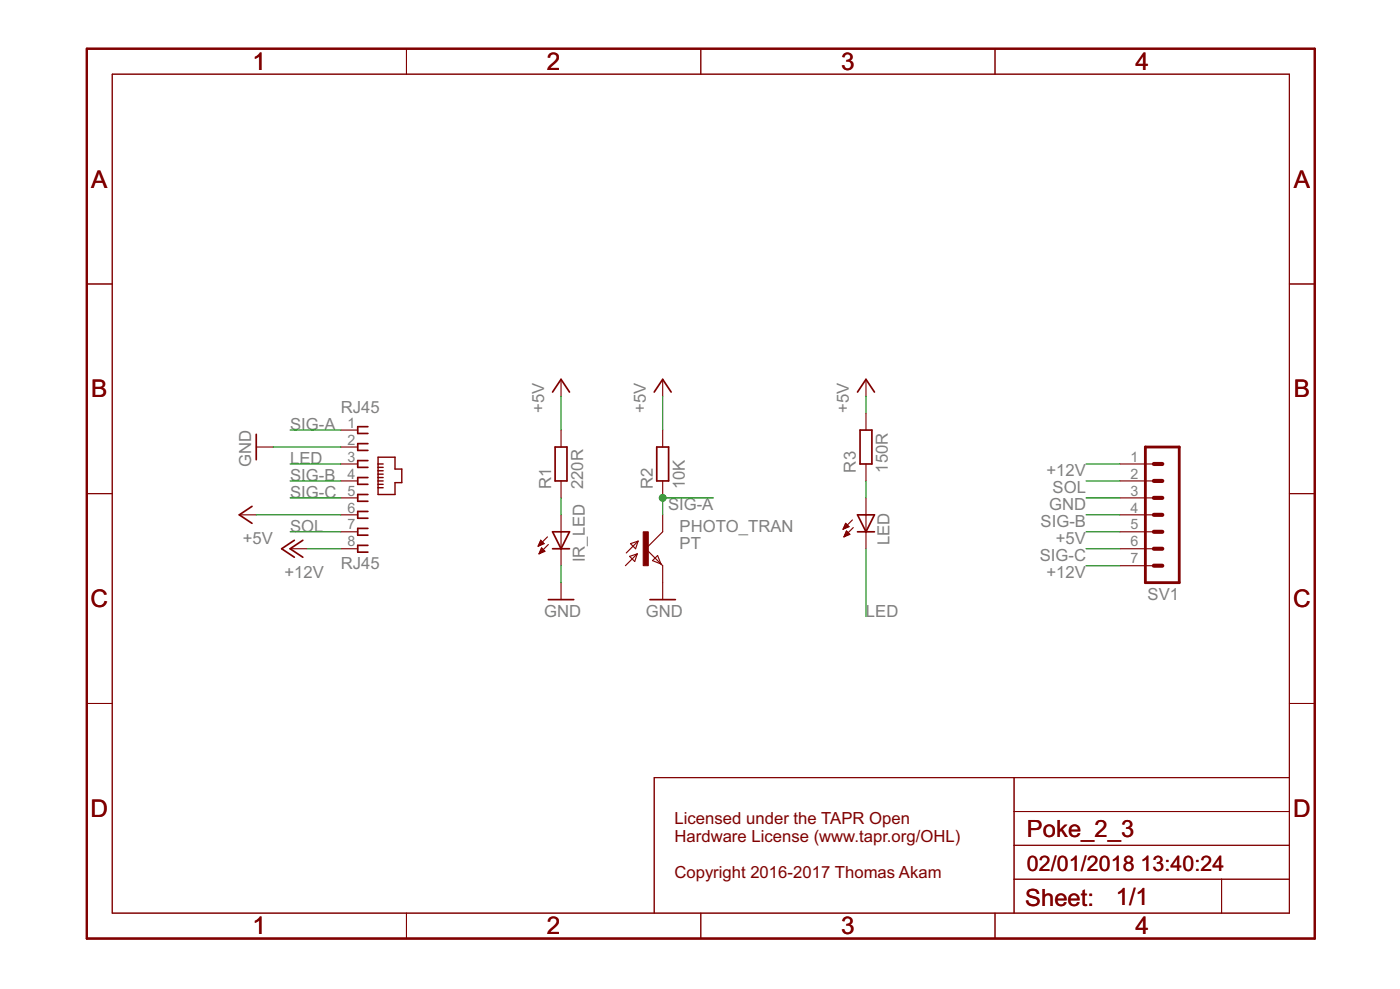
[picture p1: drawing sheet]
<svg xmlns="http://www.w3.org/2000/svg" width="210mm" height="148mm" viewBox="0 0 210 148" stroke-linecap="round" stroke-linejoin="round" font-family="sans-serif">
<g fill="none" stroke="#800000" stroke-width=".25">
<path d="M82.8 58.7l1.3-1.9 1.3 1.9M98.1 58.7l1.3-1.9 1.2 1.9M128.6 58.7l1.2-1.9 1.3 1.9M37.8 75.9l-1.9 1.2 1.9 1.3M38.4 65.1v3.8M55.2 63.9h-1.6v1h1.6M55.2 66.5h-1.6v1h1.6M55.2 69h-1.6v1h1.6M55.2 71.5h-1.6v1.1h1.6M55.2 74.1h-1.6v1h1.6M55.2 76.6h-1.6v1h1.6M55.2 79.2h-1.6v1h1.6"/>
<path d="M82.8 79.7h2.6l-1.3 2.5zM83.2 67h1.8v5.1h-1.8zM98.5 67h1.7v5.1h-1.7zM128.6 77.1h2.5l-1.3 2.6zM128.6 79.7h2.5M128.9 64.4h1.8v5.1h-1.8zM44.1 80.9l-1.9 1.3 1.9 1.3M45.4 80.9l-1.9 1.3 1.9 1.3M55.2 81.7h-1.6v1h1.6M82.2 89.8h3.8M82.8 82.2h2.6M97.5 89.8h3.8"/>
</g>
<g fill="none" stroke="#800000" stroke-width=".17">
<path d="M84.1 56.8v2.6M99.4 56.8v2.6M129.8 56.8v2.6M35.9 77.1h2.5M38.4 67h2.6M51.1 64.4h2.5M51.1 67h2.5M51.1 69.5h2.5M51.1 72.1h2.5M51.1 74.6h2.5M51.1 77.1h2.5M51.1 79.7h2.5"/>
<path d="M84.1 64.4v2.6M84.1 72.1v2.5M84.1 77.1v7.7M99.4 64.4v2.6M99.4 72.1v2.5M99.4 77.1v2.6l-2.6 2.5 2.6 2.6v5M126.4 79.3h.1M126.5 79.1h.3M126.5 79h.5M126.6 78.9h.7M126.6 78.8h.5M126.7 78.7h.3"/>
<path d="M126.7 78.5h.2M126.7 80h.6M126.8 78.4h.1M126.8 79.9h.4M126.8 78.4l-.4 .9M126.8 78.4l.5 .5M126.8 79.7h.3M126.9 79.6h.1M126.9 79.5l.5 .6-.9 .3zM127.3 78.9l-.9 .4M127.8 77.9l-1.4 1.4M127.9 79l-1.4 1.4"/>
<path d="M129.8 61.9v2.5M129.8 69.5v2.6M129.8 74.6v7.6M167.9 69.5h5.1M167.9 72.1h5.1M167.9 74.6h5.1M167.9 77.1h5.1M167.9 79.7h5.1M43.5 82.2h2.5M51.1 82.2h2.5M80.7 81.8h.1M80.8 81.7h.3"/>
<path d="M80.8 81.6h.5M80.9 81.4h.7M80.9 82.9h.1M80.9 81.3h.5M80.9 82.8h.4M81 81.2h.3M81 82.6h.6M81 82.5h.6M81 81.1h.2M81.1 80.9l-.4 .9M81.1 80.9l.5 .5-.9 .4M81.1 80.9h.1"/>
<path d="M81.1 82.4h.4M81.1 82.3h.3M81.2 82.1h.1M81.2 82.1l.5 .5-.9 .4zM82.1 80.4l-1.4 1.4M82.2 81.6l-1.4 1.4M84.1 87.3v2.5M94.4 83.4l1.1-.4-.3 1.1zM94.5 81.4l1.2-.3-.4 1.1zM95.5 83l-1.7 1.8M95.7 81.1l-1.8 1.7M98.6 83.2l.5 1.3-1.3-.5z"/>
<path d="M126.6 80.3h.1M126.6 80.2h.4M126.7 80.1h.6M167.9 82.2h5.1M167.9 84.8h5.1"/>
</g>
<path d="M56.7 68.5h2.5v1.8h1v2h-1v1.8h-2.5zM56.7 69.5h.7M56.7 70h.7M56.7 70.5h.7M56.7 71h.7M56.7 71.5h.7M56.7 72.1h.7M56.7 72.6h.7M56.7 73.1h.7" fill="none" stroke="#800000" stroke-width=".21"/>
<path d="M96.4 79.7h.8v5.1h-.8z" fill="#800000" stroke="#800000" stroke-width=".15"/>
<path d="M171.7 67h5.1v20.3h-5.1z" fill="none" stroke="#800000" stroke-width=".42"/>
<path d="M173 74.6h1.3M173 72.1h1.3M173 69.5h1.3M173 79.7h1.3M173 77.1h1.3M173 84.8h1.3M173 82.2h1.3" fill="none" stroke="#800000" stroke-width=".61"/>
<g fill="none" stroke="#800000" stroke-width=".15">
<path d="M16.8 11.1h176.5v125.7h-176.5zM60.9 7.3v3.8M105.1 7.3v3.8M149.2 7.3v3.8M13 42.5h3.8M193.3 42.5h3.8M13 74h3.8M193.3 74h3.8M13 105.4h3.8M152 116.5v20.3M193.3 116.5h-95.2v20.3M193.3 105.4h3.8"/>
<path d="M60.9 136.8v3.8M105.1 136.8v3.8M149.2 136.8v3.8M152 131.7h41.3M152 126.6h41.3M152 121.6h41.3M183.2 131.7v5.1"/>
</g>
<path d="M13 7.3h184.1v133.3h-184.1z" fill="none" stroke="#800000" stroke-width=".32"/>
<g fill="none" stroke="#008000" stroke-width=".17">
<path d="M84.1 59.4v5M99.4 59.4v5M129.8 59.4v2.5M38.4 77.1h12.7M41 67h10.1M43.5 74.6h7.6M43.5 64.4h7.6M43.5 69.5h7.6M43.5 79.7h7.6M43.5 72.1h7.6M84.1 74.6v2.5M107 74.6h-7.6v2.5"/>
<path d="M129.8 72.1v2.5M162.8 74.6h5.1M162.8 69.5h5.1M162.8 79.7h5.1M162.8 72.1h5.1M162.8 77.1h5.1M46 82.2h5.1M84.1 84.8v2.5M129.8 82.2v10.2M162.8 82.2h5.1M162.8 84.8h5.1"/>
</g>
<circle cx="99.4" cy="74.6" r=".51" fill="#008000" stroke="#008000" stroke-width=".15"/>
<g font-size="4.1" fill="#800000">
<text x="37.9" y="10.5">1</text>
<text x="82" y="10.5">2</text>
<text x="126.1" y="10.5">3</text>
<text x="170.2" y="10.5">4</text>
<text x="13.7" y="28.1">A</text>
<text x="194" y="28.1">A</text>
<text x="13.7" y="59.5">B</text>
<text x="194" y="59.5">B</text>
<text x="13.6" y="91">C</text>
<text x="193.9" y="91">C</text>
<text x="13.6" y="122.4">D</text>
<text x="193.9" y="122.4">D</text>
<text x="37.9" y="140">1</text>
<text x="82" y="140">2</text>
<text x="126.1" y="140">3</text>
<text x="170.2" y="140">4</text>
</g>
<g font-size="4" fill="#800000">
<text x="154" y="125.4">Poke_2_3</text>
<text x="153.7" y="135.7">Sheet:</text>
<text x="167.3" y="135.5">1/1</text>
</g>
<g font-size="3.6" fill="#800000">
<text x="154" y="130.5">02/01/2018</text>
<text x="171" y="130.5">13:40:24</text>
</g>
<g font-size="2.8" fill="#808080">
<text x="43.5" y="64.4">SIG-A</text>
<text x="51.1" y="61.9">RJ45</text>
<text x="81.6" y="61.9" transform="rotate(-90 81.6 61.9)">+5V</text>
<text x="96.8" y="61.9" transform="rotate(-90 96.8 61.9)">+5V</text>
<text x="127.3" y="61.9" transform="rotate(-90 127.3 61.9)">+5V</text>
<text x="37.6" y="70" transform="rotate(-90 37.6 70)">GND</text>
<text x="43.5" y="69.5">LED</text>
<text x="128.3" y="70.8" transform="rotate(-90 128.3 70.8)">R3</text>
<text x="133.1" y="70.8" transform="rotate(-90 133.1 70.8)">150R</text>
<text x="156.9" y="71.3">+12V</text>
<text x="43.5" y="72.1">SIG-B</text>
<text x="43.5" y="74.6">SIG-C</text>
<text x="82.6" y="73.3" transform="rotate(-90 82.6 73.3)">R1</text>
<text x="87.4" y="73.3" transform="rotate(-90 87.4 73.3)">220R</text>
<text x="97.9" y="73.3" transform="rotate(-90 97.9 73.3)">R2</text>
<text x="100.2" y="76.4">SIG-A</text>
<text x="102.7" y="73.3" transform="rotate(-90 102.7 73.3)">10K</text>
<text x="157.3" y="76.4">GND</text>
<text x="157.8" y="73.8">SOL</text>
<text x="36.4" y="81.5">+5V</text>
<text x="43.5" y="79.7">SOL</text>
<text x="101.9" y="82.2">PT</text>
<text x="101.9" y="79.7">PHOTO_TRAN</text>
<text x="133.4" y="81.7" transform="rotate(-90 133.4 81.7)">LED</text>
<text x="155.9" y="84">SIG-C</text>
<text x="156" y="78.9">SIG-B</text>
<text x="158.3" y="81.5">+5V</text>
<text x="42.6" y="86.5">+12V</text>
<text x="51.1" y="85.3">RJ45</text>
<text x="87.7" y="84.2" transform="rotate(-90 87.7 84.2)">IR_LED</text>
<text x="156.9" y="86.5">+12V</text>
<text x="172.1" y="89.8">SV1</text>
<text x="81.6" y="92.4">GND</text>
<text x="96.8" y="92.4">GND</text>
<text x="129.8" y="92.4">LED</text>
</g>
<g font-size="2.8" fill="#800000">
<text x="101.1" y="123.5">Licensed under the TAPR Open</text>
<text x="101.1" y="126.1">Hardware License (www.tapr.org/OHL)</text>
<text x="101.1" y="131.5">Copyright 2016-2017 Thomas Akam</text>
</g>
<g font-size="2.4" fill="#808080">
<text x="52.1" y="64.1">1</text>
<text x="52.1" y="66.6">2</text>
<text x="52.1" y="69.2">3</text>
<text x="52.1" y="71.7">4</text>
<text x="169.5" y="69.2">1</text>
<text x="169.5" y="71.7">2</text>
<text x="52.1" y="74.2">5</text>
<text x="52.1" y="76.8">6</text>
<text x="169.5" y="74.2">3</text>
<text x="169.5" y="76.8">4</text>
<text x="52.1" y="79.3">7</text>
<text x="52.1" y="81.9">8</text>
<text x="169.5" y="79.3">5</text>
<text x="169.5" y="81.9">6</text>
<text x="169.5" y="84.4">7</text>
</g>
</svg>
